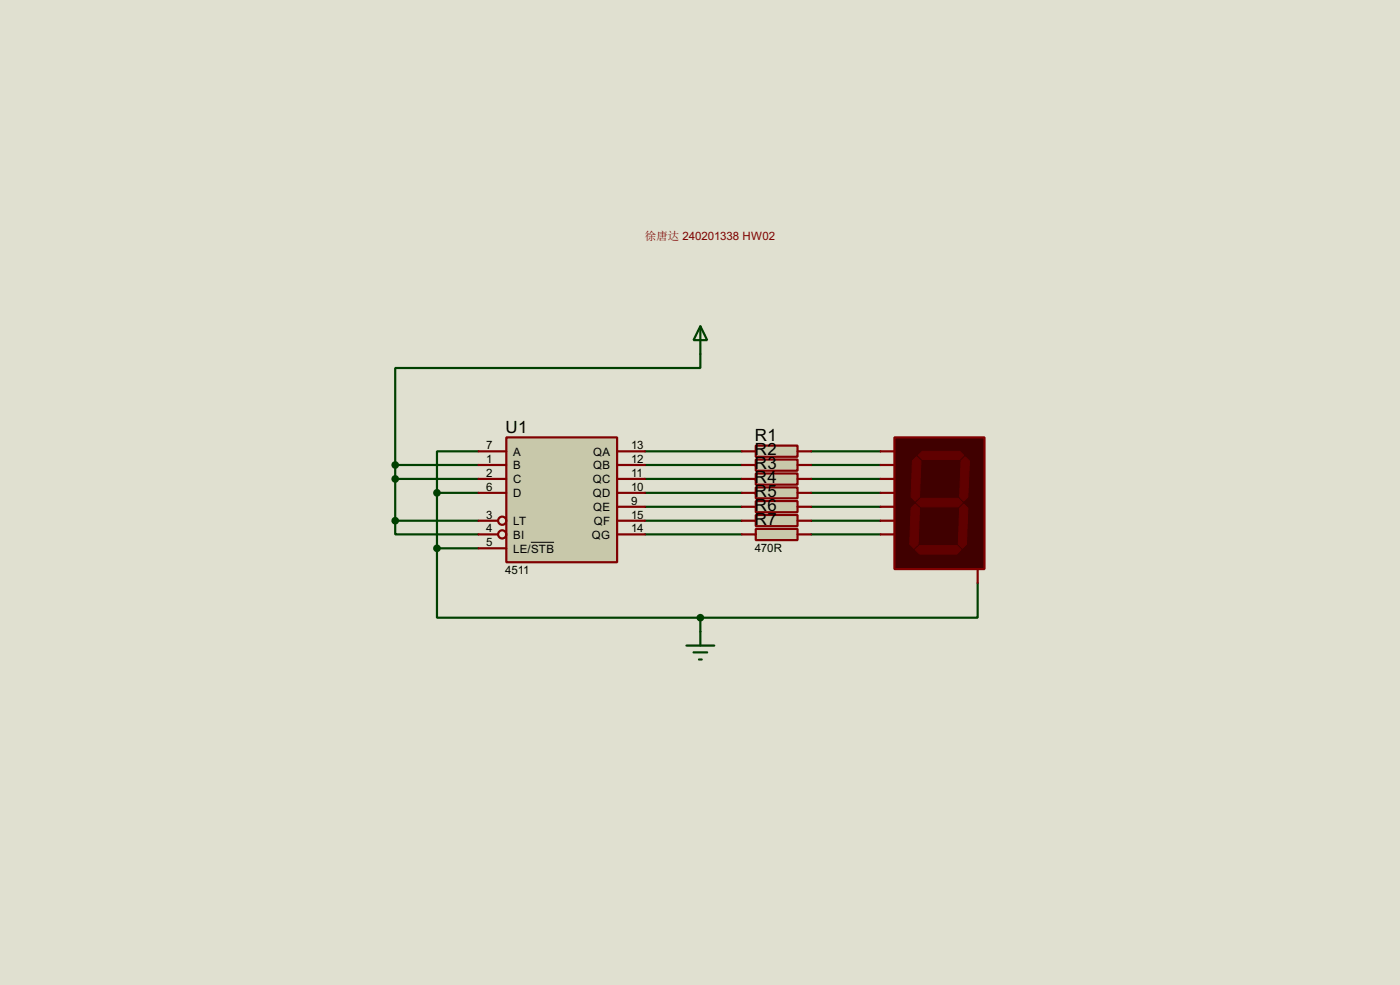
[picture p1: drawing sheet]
<svg xmlns="http://www.w3.org/2000/svg" width="256mm" height="180mm" viewBox="0 0 256 180" stroke-linecap="round" stroke-linejoin="round" font-family="sans-serif">
<path d="M0 0h256.5v180.3h-256.5z" fill="#e0e0d0"/>
<g fill="none" stroke="#004000" stroke-width=".4">
<path d="M128.3 64.8v2.6h-55.9v17.7M72.4 95.3v2.5h15.3M72.4 85.1h15.3M72.4 87.7h15.3M72.4 95.3h15.3M72.4 85.1v10.2M80.1 90.2h7.6M80.1 90.2v10.2M87.7 82.6h-7.6v7.6M118.2 82.6h17.7M118.2 85.1h17.7M118.2 87.7h17.7"/>
<path d="M118.2 90.2h17.7M118.2 92.8h17.7M118.2 95.3h17.7M118.2 97.8h17.7M148.6 82.6h12.7M148.6 85.1h12.7M148.6 87.7h12.7M148.6 90.2h12.7M148.6 92.8h12.7M148.6 95.3h12.7M148.6 97.8h12.7M80.1 100.4v12.7h48.2"/>
<path d="M80.1 100.4h7.6M128.3 113.1v2.5M179.1 106.7v6.4h-50.8"/>
</g>
<path d="M92.8 80.1h20.3v22.8h-20.3z" fill="#c8c8aa" stroke="#800000" stroke-width=".4"/>
<g fill="none" stroke="#800000" stroke-width=".4">
<path d="M87.7 82.6h5.1M87.7 85.1h5.1M87.7 87.7h5.1M87.7 90.2h5.1M87.7 95.3h3.5M87.7 97.8h3.5M113.1 82.6h5.1M113.1 85.1h5.1M113.1 87.7h5.1M113.1 90.2h5.1M113.1 95.3h5.1M113.1 97.8h5.1"/>
<path d="M113.1 92.8h5.1M87.7 100.4h5.1"/>
<circle cx="92" cy="95.3" r=".75"/>
<circle cx="92" cy="97.8" r=".75"/>
</g>
<path d="M97.3 99.3h4.2" fill="none" stroke="#000" stroke-width=".18"/>
<path d="M128.3 59.7l1.3 2.6h-2.5zM128.3 59.7v5.1M125.8 118.2h5.1M127.1 119.4h2.5M128.3 115.6v2.6M128.1 120.7h.5" fill="none" stroke="#004000" stroke-width=".4"/>
<path d="M138.5 81.6h7.6v2h-7.6z" fill="#c8c8aa" stroke="#800000" stroke-width=".4"/>
<path d="M135.9 82.6h2.6M146.1 82.6h2.5" fill="none" stroke="#800000" stroke-width=".4"/>
<path d="M138.5 84.1h7.6v2.1h-7.6z" fill="#c8c8aa" stroke="#800000" stroke-width=".4"/>
<path d="M135.9 85.1h2.6M146.1 85.1h2.5" fill="none" stroke="#800000" stroke-width=".4"/>
<path d="M138.5 86.7h7.6v2h-7.6z" fill="#c8c8aa" stroke="#800000" stroke-width=".4"/>
<path d="M135.9 87.7h2.6M146.1 87.7h2.5" fill="none" stroke="#800000" stroke-width=".4"/>
<path d="M138.5 89.2h7.6v2h-7.6z" fill="#c8c8aa" stroke="#800000" stroke-width=".4"/>
<path d="M135.9 90.2h2.6M146.1 90.2h2.5" fill="none" stroke="#800000" stroke-width=".4"/>
<path d="M138.5 91.7h7.6v2.1h-7.6z" fill="#c8c8aa" stroke="#800000" stroke-width=".4"/>
<path d="M135.9 92.8h2.6M146.1 92.8h2.5" fill="none" stroke="#800000" stroke-width=".4"/>
<path d="M138.5 94.3h7.6v2h-7.6z" fill="#c8c8aa" stroke="#800000" stroke-width=".4"/>
<path d="M135.9 95.3h2.6M146.1 95.3h2.5" fill="none" stroke="#800000" stroke-width=".4"/>
<path d="M138.5 96.8h7.6v2.1h-7.6z" fill="#c8c8aa" stroke="#800000" stroke-width=".4"/>
<path d="M135.9 97.8h2.6M146.1 97.8h2.5" fill="none" stroke="#800000" stroke-width=".4"/>
<path d="M163.9 80.1h16.5v24.1h-16.5z" fill="#400000" stroke="#800000" stroke-width=".4"/>
<g fill="#600000" stroke="#600000" stroke-width=".18">
<path d="M168.2 83.4l.8-.8h6.8l.8 .8-.8 .7h-6.8z" fill-rule="evenodd"/>
<path d="M176.1 84.4l.7-.8 .8 .8-.3 6.6-.7 .7-.8-.7z" fill-rule="evenodd"/>
<path d="M168.7 91.2h6.9l.7 .8-.7 .8h-6.9l-.8-.8z" fill-rule="evenodd"/>
<path d="M167.2 84.4l.7-.8 .8 .8-.2 6.6-.8 .7-.8-.7z" fill-rule="evenodd"/>
<path d="M175.8 93l.8-.7 .7 .7-.2 6.6-.8 .8-.7-.8z" fill-rule="evenodd"/>
<path d="M167.7 100.6l.8-.7h6.8l.8 .7-.8 .8h-6.8z" fill-rule="evenodd"/>
<path d="M166.9 93l.8-.7 .8 .7-.3 6.6-.8 .8-.7-.8z" fill-rule="evenodd"/>
</g>
<path d="M161.3 82.6h2.6M161.3 85.1h2.6M161.3 87.7h2.6M161.3 90.2h2.6M161.3 92.8h2.6M161.3 95.3h2.6M161.3 97.8h2.6M179.1 104.2v2.5" fill="none" stroke="#800000" stroke-width=".4"/>
<g fill="#004000" stroke="#004000" stroke-width=".4">
<circle cx="72.4" cy="95.3" r=".5"/>
<circle cx="72.4" cy="85.1" r=".5"/>
<circle cx="72.4" cy="87.7" r=".5"/>
<circle cx="128.3" cy="113.1" r=".5"/>
<circle cx="80" cy="90.2" r=".5"/>
<circle cx="80" cy="100.4" r=".5"/>
</g>
<g font-size="3.5">
<text x="92.6" y="79.3">U1</text>
<text x="138.3" y="80.8">R1</text>
<text x="138.3" y="83.3">R2</text>
<text x="138.3" y="85.9">R3</text>
<text x="138.3" y="88.4">R4</text>
<text x="138.3" y="90.9">R5</text>
<text x="138.3" y="93.5">R6</text>
<text x="138.3" y="96">R7</text>
</g>
<g font-size="2.4">
<text x="89.1" y="82.2">7</text>
<text x="94" y="83.4">A</text>
<text x="108.7" y="83.4">QA</text>
<text x="115.6" y="82.2">13</text>
<text x="89.1" y="84.7">1</text>
<text x="89.1" y="87.3">2</text>
<text x="89.1" y="89.8">6</text>
<text x="94" y="85.9">B</text>
<text x="94" y="88.5">C</text>
<text x="108.6" y="88.5">QC</text>
<text x="108.7" y="85.9">QB</text>
<text x="115.6" y="84.7">12</text>
<text x="115.6" y="87.3">11</text>
<text x="115.6" y="89.8">10</text>
<text x="138.3" y="85.8">470R</text>
<text x="138.3" y="88.4">470R</text>
<text x="89.1" y="94.9">3</text>
<text x="94" y="91">D</text>
<text x="108.6" y="91">QD</text>
<text x="108.7" y="93.6">QE</text>
<text x="115.6" y="92.4">9</text>
<text x="115.6" y="94.9">15</text>
<text x="138.3" y="90.9">470R</text>
<text x="138.3" y="93.4">470R</text>
<text x="138.3" y="96">470R</text>
<text x="89.1" y="97.4">4</text>
<text x="89.1" y="100">5</text>
<text x="94" y="96.1">LT</text>
<text x="94" y="98.6">BI</text>
<text x="94" y="101.2">LE/STB</text>
<text x="108.4" y="98.6">QG</text>
<text x="108.8" y="96.1">QF</text>
<text x="115.6" y="97.4">14</text>
<text x="138.3" y="98.5">470R</text>
<text x="138.3" y="101.1">470R</text>
<text x="92.6" y="105.1">4511</text>
</g>
<text font-size="2.1" fill="#800000" x="118.2" y="43.9">徐唐达 240201338 HW02</text>
</svg>
